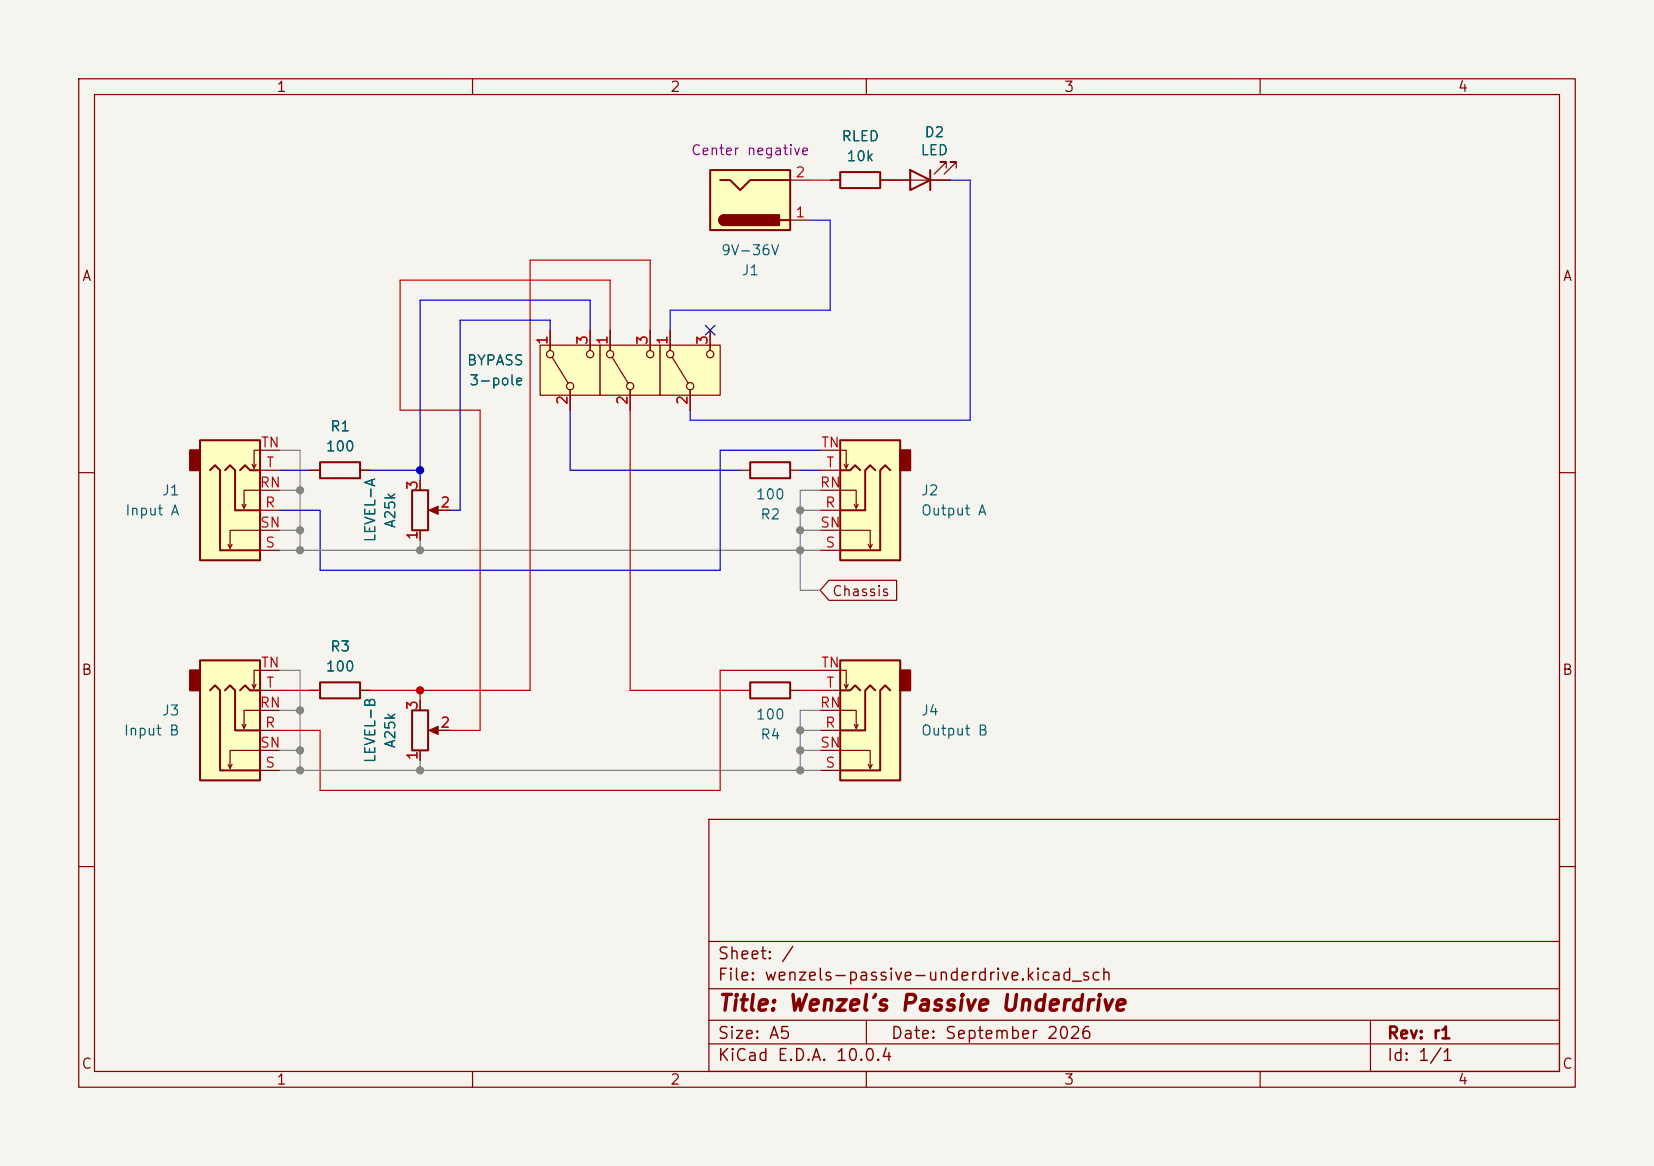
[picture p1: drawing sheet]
(kicad_sch
 (version 20260306)
 (generator "eeschema")
 (generator_version "10.0")
 (paper "A5")
 (title_block
  (title "Wenzel’s Passive Underdrive")
  (date "September 2026")
  (rev "r1"))
 (lib_symbols
  (symbol "Connector:Jack-DC"
   (pin_names
    (offset 1.016)) (exclude_from_sim no) (in_bom yes) (on_board yes)
   (in_pos_files yes)
   (duplicate_pin_numbers_are_jumpers no)
   (property "Reference" "J" (at 0 5.334 0) (show_name no) (do_not_autoplace no) (effects (font (size 1.27 1.27))))
   (property "Value" "Jack-DC" (at 0 -5.08 0) (show_name no) (do_not_autoplace no) (effects (font (size 1.27 1.27))))
   (property "Footprint" "" (at 1.27 -1.016 0) (show_name no) (do_not_autoplace no) (hide yes) (effects (font (size 1.27 1.27))))
   (property "Datasheet" "" (at 1.27 -1.016 0) (show_name no) (do_not_autoplace no) (hide yes) (effects (font (size 1.27 1.27))))
   (property "Description" "DC Barrel Jack" (at 0 0 0) (show_name no) (do_not_autoplace no) (hide yes) (effects (font (size 1.27 1.27))))
   (symbol "Jack-DC_0_1"
    (rectangle (start -5.08 3.81) (end 5.08 -3.81) (stroke (width 0.254) (type default)) (fill (type background)))
    (polyline (pts (xy -3.81 -2.54) (xy -2.54 -2.54) (xy -1.27 -1.27) (xy 0 -2.54) (xy 2.54 -2.54) (xy 5.08 -2.54)) (stroke (width 0.254) (type default)) (fill (type none)))
    (arc (start -3.302 1.905) (mid -3.9343 2.54) (end -3.302 3.175) (stroke (width 0.254) (type default)) (fill (type none)))
    (arc (start -3.302 1.905) (mid -3.9343 2.54) (end -3.302 3.175) (stroke (width 0.254) (type default)) (fill (type outline)))
    (rectangle (start 3.683 3.175) (end -3.302 1.905) (stroke (width 0.254) (type default)) (fill (type outline)))
    (polyline (pts (xy 5.08 2.54) (xy 3.81 2.54)) (stroke (width 0.254) (type default)) (fill (type none))))
   (symbol "Jack-DC_1_1"
    (pin passive line (at 7.62 2.54 180) (length 2.54) (name "" (effects (font (size 1.27 1.27)))) (number "1" (effects (font (size 1.27 1.27)))))
    (pin passive line (at 7.62 -2.54 180) (length 2.54) (name "" (effects (font (size 1.27 1.27)))) (number "2" (effects (font (size 1.27 1.27))))))
   (embedded_fonts no))
  (symbol "Connector_Audio:AudioJack3_Switch" (exclude_from_sim no) (in_bom yes) (on_board yes)
   (in_pos_files yes)
   (duplicate_pin_numbers_are_jumpers no)
   (property "Reference" "J" (at 0 11.43 0) (show_name no) (do_not_autoplace no) (effects (font (size 1.27 1.27))))
   (property "Value" "AudioJack3_Switch" (at 0 8.89 0) (show_name no) (do_not_autoplace no) (effects (font (size 1.27 1.27))))
   (property "Footprint" "" (at 0 0 0) (show_name no) (do_not_autoplace no) (hide yes) (effects (font (size 1.27 1.27))))
   (property "Datasheet" "" (at 0 0 0) (show_name no) (do_not_autoplace no) (hide yes) (effects (font (size 1.27 1.27))))
   (property "Description" "Audio Jack, 3 Poles (Stereo / TRS), Switched Poles (Normalling)" (at 0 0 0) (show_name no) (do_not_autoplace no) (hide yes) (effects (font (size 1.27 1.27))))
   (symbol "AudioJack3_Switch_0_1"
    (rectangle (start -5.08 -5.08) (end -6.35 -7.62) (stroke (width 0.254) (type default)) (fill (type outline)))
    (polyline (pts (xy -1.905 -5.08) (xy -1.27 -5.715) (xy -0.635 -5.08) (xy -0.635 0) (xy 2.54 0)) (stroke (width 0.254) (type default)) (fill (type none)))
    (polyline (pts (xy -1.27 4.826) (xy -1.016 4.318)) (stroke (width 0) (type default)) (fill (type none)))
    (polyline (pts (xy 0 -5.08) (xy 0.635 -5.715) (xy 1.27 -5.08) (xy 2.54 -5.08)) (stroke (width 0.254) (type default)) (fill (type none)))
    (polyline (pts (xy 0.508 -0.254) (xy 0.762 -0.762)) (stroke (width 0) (type default)) (fill (type none)))
    (polyline (pts (xy 1.778 -5.334) (xy 2.032 -5.842)) (stroke (width 0) (type default)) (fill (type none)))
    (rectangle (start 2.54 6.35) (end -5.08 -8.89) (stroke (width 0.254) (type default)) (fill (type background)))
    (polyline (pts (xy 2.54 5.08) (xy -2.54 5.08) (xy -2.54 -5.08) (xy -3.175 -5.715) (xy -3.81 -5.08)) (stroke (width 0.254) (type default)) (fill (type none)))
    (polyline (pts (xy 2.54 2.54) (xy -1.27 2.54) (xy -1.27 4.826) (xy -1.524 4.318)) (stroke (width 0) (type default)) (fill (type none)))
    (polyline (pts (xy 2.54 -2.54) (xy 0.508 -2.54) (xy 0.508 -0.254) (xy 0.254 -0.762)) (stroke (width 0) (type default)) (fill (type none)))
    (polyline (pts (xy 2.54 -7.62) (xy 1.778 -7.62) (xy 1.778 -5.334) (xy 1.524 -5.842)) (stroke (width 0) (type default)) (fill (type none))))
   (symbol "AudioJack3_Switch_1_1"
    (pin passive line (at 5.08 0 180) (length 2.54) (name "" (effects (font (size 1.27 1.27)))) (number "R" (effects (font (size 1.27 1.27)))))
    (pin passive line (at 5.08 -2.54 180) (length 2.54) (name "" (effects (font (size 1.27 1.27)))) (number "RN" (effects (font (size 1.27 1.27)))))
    (pin passive line (at 5.08 5.08 180) (length 2.54) (name "" (effects (font (size 1.27 1.27)))) (number "S" (effects (font (size 1.27 1.27)))))
    (pin passive line (at 5.08 2.54 180) (length 2.54) (name "" (effects (font (size 1.27 1.27)))) (number "SN" (effects (font (size 1.27 1.27)))))
    (pin passive line (at 5.08 -5.08 180) (length 2.54) (name "" (effects (font (size 1.27 1.27)))) (number "T" (effects (font (size 1.27 1.27)))))
    (pin passive line (at 5.08 -7.62 180) (length 2.54) (name "" (effects (font (size 1.27 1.27)))) (number "TN" (effects (font (size 1.27 1.27))))))
   (embedded_fonts no))
  (symbol "Device:LED"
   (pin_numbers (hide yes))
   (pin_names
    (offset 1.016) (hide yes)) (exclude_from_sim no) (in_bom yes) (on_board yes)
   (in_pos_files yes)
   (duplicate_pin_numbers_are_jumpers no)
   (property "Reference" "D" (at 0 2.54 0) (show_name no) (do_not_autoplace no) (effects (font (size 1.27 1.27))))
   (property "Value" "LED" (at 0 -2.54 0) (show_name no) (do_not_autoplace no) (effects (font (size 1.27 1.27))))
   (property "Footprint" "" (at 0 0 0) (show_name no) (do_not_autoplace no) (hide yes) (effects (font (size 1.27 1.27))))
   (property "Datasheet" "" (at 0 0 0) (show_name no) (do_not_autoplace no) (hide yes) (effects (font (size 1.27 1.27))))
   (property "Description" "Light emitting diode" (at 0 0 0) (show_name no) (do_not_autoplace no) (hide yes) (effects (font (size 1.27 1.27))))
   (property "Sim.Pins" "1=K 2=A" (at 0 0 0) (show_name no) (do_not_autoplace no) (hide yes) (effects (font (size 1.27 1.27))))
   (symbol "LED_0_1"
    (polyline (pts (xy -3.048 -0.762) (xy -4.572 -2.286) (xy -3.81 -2.286) (xy -4.572 -2.286) (xy -4.572 -1.524)) (stroke (width 0) (type default)) (fill (type none)))
    (polyline (pts (xy -1.778 -0.762) (xy -3.302 -2.286) (xy -2.54 -2.286) (xy -3.302 -2.286) (xy -3.302 -1.524)) (stroke (width 0) (type default)) (fill (type none)))
    (polyline (pts (xy -1.27 0) (xy 1.27 0)) (stroke (width 0) (type default)) (fill (type none)))
    (polyline (pts (xy -1.27 -1.27) (xy -1.27 1.27)) (stroke (width 0.254) (type default)) (fill (type none)))
    (polyline (pts (xy 1.27 -1.27) (xy 1.27 1.27) (xy -1.27 0) (xy 1.27 -1.27)) (stroke (width 0.254) (type default)) (fill (type none))))
   (symbol "LED_1_1"
    (pin passive line (at -3.81 0 0) (length 2.54) (name "K" (effects (font (size 1.27 1.27)))) (number "1" (effects (font (size 1.27 1.27)))))
    (pin passive line (at 3.81 0 180) (length 2.54) (name "A" (effects (font (size 1.27 1.27)))) (number "2" (effects (font (size 1.27 1.27))))))
   (embedded_fonts no))
  (symbol "Device:R"
   (pin_numbers (hide yes))
   (pin_names
    (offset 0)) (exclude_from_sim no) (in_bom yes) (on_board yes)
   (in_pos_files yes)
   (duplicate_pin_numbers_are_jumpers no)
   (property "Reference" "R" (at 2.032 0 90) (show_name no) (do_not_autoplace no) (effects (font (size 1.27 1.27))))
   (property "Value" "R" (at 0 0 90) (show_name no) (do_not_autoplace no) (effects (font (size 1.27 1.27))))
   (property "Footprint" "" (at -1.778 0 90) (show_name no) (do_not_autoplace no) (hide yes) (effects (font (size 1.27 1.27))))
   (property "Datasheet" "" (at 0 0 0) (show_name no) (do_not_autoplace no) (hide yes) (effects (font (size 1.27 1.27))))
   (property "Description" "Resistor" (at 0 0 0) (show_name no) (do_not_autoplace no) (hide yes) (effects (font (size 1.27 1.27))))
   (symbol "R_0_1"
    (rectangle (start -1.016 -2.54) (end 1.016 2.54) (stroke (width 0.254) (type default)) (fill (type none))))
   (symbol "R_1_1"
    (pin passive line (at 0 3.81 270) (length 1.27) (name "" (effects (font (size 1.27 1.27)))) (number "1" (effects (font (size 1.27 1.27)))))
    (pin passive line (at 0 -3.81 90) (length 1.27) (name "" (effects (font (size 1.27 1.27)))) (number "2" (effects (font (size 1.27 1.27))))))
   (embedded_fonts no))
  (symbol "Device:R_Potentiometer"
   (pin_names
    (offset 1.016) (hide yes)) (exclude_from_sim no) (in_bom yes) (on_board yes)
   (in_pos_files yes)
   (duplicate_pin_numbers_are_jumpers no)
   (property "Reference" "RV" (at -4.445 0 90) (show_name no) (do_not_autoplace no) (effects (font (size 1.27 1.27))))
   (property "Value" "R_Potentiometer" (at -2.54 0 90) (show_name no) (do_not_autoplace no) (effects (font (size 1.27 1.27))))
   (property "Footprint" "" (at 0 0 0) (show_name no) (do_not_autoplace no) (hide yes) (effects (font (size 1.27 1.27))))
   (property "Datasheet" "" (at 0 0 0) (show_name no) (do_not_autoplace no) (hide yes) (effects (font (size 1.27 1.27))))
   (property "Description" "Potentiometer" (at 0 0 0) (show_name no) (do_not_autoplace no) (hide yes) (effects (font (size 1.27 1.27))))
   (symbol "R_Potentiometer_0_1"
    (rectangle (start 1.016 2.54) (end -1.016 -2.54) (stroke (width 0.254) (type default)) (fill (type none)))
    (polyline (pts (xy 1.143 0) (xy 2.286 0.508) (xy 2.286 -0.508) (xy 1.143 0)) (stroke (width 0) (type default)) (fill (type outline)))
    (polyline (pts (xy 2.54 0) (xy 1.524 0)) (stroke (width 0) (type default)) (fill (type none))))
   (symbol "R_Potentiometer_1_1"
    (pin passive line (at 0 3.81 270) (length 1.27) (name "1" (effects (font (size 1.27 1.27)))) (number "1" (effects (font (size 1.27 1.27)))))
    (pin passive line (at 3.81 0 180) (length 1.27) (name "2" (effects (font (size 1.27 1.27)))) (number "2" (effects (font (size 1.27 1.27)))))
    (pin passive line (at 0 -3.81 90) (length 1.27) (name "3" (effects (font (size 1.27 1.27)))) (number "3" (effects (font (size 1.27 1.27))))))
   (embedded_fonts no))
  (symbol "Switch:SW_SPDT"
   (pin_names
    (offset 0) (hide yes)) (exclude_from_sim no) (in_bom yes) (on_board yes)
   (in_pos_files yes)
   (duplicate_pin_numbers_are_jumpers no)
   (property "Reference" "SW" (at 0 5.08 0) (show_name no) (do_not_autoplace no) (effects (font (size 1.27 1.27))))
   (property "Value" "SW_SPDT" (at 0 -5.08 0) (show_name no) (do_not_autoplace no) (effects (font (size 1.27 1.27))))
   (property "Footprint" "" (at 0 0 0) (show_name no) (do_not_autoplace no) (hide yes) (effects (font (size 1.27 1.27))))
   (property "Datasheet" "" (at 0 -7.62 0) (show_name no) (do_not_autoplace no) (hide yes) (effects (font (size 1.27 1.27))))
   (property "Description" "Switch, single pole double throw" (at 0 0 0) (show_name no) (do_not_autoplace no) (hide yes) (effects (font (size 1.27 1.27))))
   (symbol "SW_SPDT_0_1"
    (circle (center -2.032 0) (radius 0.4572) (stroke (width 0) (type default)) (fill (type none)))
    (polyline (pts (xy -1.651 0.254) (xy 1.651 2.286)) (stroke (width 0) (type default)) (fill (type none)))
    (circle (center 2.032 2.54) (radius 0.4572) (stroke (width 0) (type default)) (fill (type none)))
    (circle (center 2.032 -2.54) (radius 0.4572) (stroke (width 0) (type default)) (fill (type none))))
   (symbol "SW_SPDT_1_1"
    (rectangle (start -3.175 3.81) (end 3.175 -3.81) (stroke (width 0) (type default)) (fill (type background)))
    (pin passive line (at 5.08 2.54 180) (length 2.54) (name "A" (effects (font (size 1.27 1.27)))) (number "1" (effects (font (size 1.27 1.27)))))
    (pin passive line (at -5.08 0 0) (length 2.54) (name "B" (effects (font (size 1.27 1.27)))) (number "2" (effects (font (size 1.27 1.27)))))
    (pin passive line (at 5.08 -2.54 180) (length 2.54) (name "C" (effects (font (size 1.27 1.27)))) (number "3" (effects (font (size 1.27 1.27))))))
   (embedded_fonts no)))
 (junction
  (at 38.1 69.85)
  (diameter 0)
  (color 132 132 132 1))
 (junction
  (at 38.1 62.23)
  (diameter 0)
  (color 132 132 132 1))
 (junction
  (at 38.1 67.31)
  (diameter 0)
  (color 132 132 132 1))
 (junction
  (at 101.6 95.25)
  (diameter 0)
  (color 132 132 132 1))
 (junction
  (at 101.6 69.85)
  (diameter 0)
  (color 132 132 132 1))
 (junction
  (at 38.1 97.79)
  (diameter 0)
  (color 132 132 132 1))
 (junction
  (at 53.34 97.79)
  (diameter 0)
  (color 132 132 132 1))
 (junction
  (at 101.6 67.31)
  (diameter 0)
  (color 132 132 132 1))
 (junction
  (at 53.34 59.69)
  (diameter 0)
  (color 0 0 194 1))
 (junction
  (at 38.1 90.17)
  (diameter 0)
  (color 132 132 132 1))
 (junction
  (at 101.6 97.79)
  (diameter 0)
  (color 132 132 132 1))
 (junction
  (at 53.34 87.63)
  (diameter 0)
  (color 194 0 0 1))
 (junction
  (at 101.6 92.71)
  (diameter 0)
  (color 132 132 132 1))
 (junction
  (at 53.34 69.85)
  (diameter 0)
  (color 132 132 132 1))
 (junction
  (at 101.6 64.77)
  (diameter 0)
  (color 132 132 132 1))
 (junction
  (at 38.1 95.25)
  (diameter 0)
  (color 132 132 132 1))
 (no_connect
  (at 90.17 41.91))
 (wire
  (pts (xy 35.56 59.69) (xy 39.37 59.69))
  (stroke (width 0) (type default) (color 0 0 194 1)))
 (wire
  (pts (xy 53.34 87.63) (xy 53.34 88.9))
  (stroke (width 0) (type default) (color 194 0 0 1)))
 (wire
  (pts (xy 104.14 92.71) (xy 101.6 92.71))
  (stroke (width 0) (type default) (color 132 132 132 1)))
 (wire
  (pts (xy 38.1 67.31) (xy 38.1 69.85))
  (stroke (width 0) (type default) (color 132 132 132 1)))
 (wire
  (pts (xy 87.63 53.34) (xy 123.19 53.34))
  (stroke (width 0) (type default) (color 0 0 255 1)))
 (wire
  (pts (xy 101.6 95.25) (xy 104.14 95.25))
  (stroke (width 0) (type default) (color 132 132 132 1)))
 (wire
  (pts (xy 69.85 40.64) (xy 69.85 41.91))
  (stroke (width 0) (type default) (color 0 0 194 1)))
 (wire
  (pts (xy 72.39 52.07) (xy 72.39 59.69))
  (stroke (width 0) (type default) (color 0 0 194 1)))
 (wire
  (pts (xy 104.14 90.17) (xy 101.6 90.17))
  (stroke (width 0) (type default) (color 132 132 132 1)))
 (wire
  (pts (xy 74.93 38.1) (xy 53.34 38.1))
  (stroke (width 0) (type default) (color 0 0 194 1)))
 (wire
  (pts (xy 72.39 59.69) (xy 93.98 59.69))
  (stroke (width 0) (type default) (color 0 0 194 1)))
 (wire
  (pts (xy 35.56 87.63) (xy 39.37 87.63))
  (stroke (width 0) (type default) (color 194 0 0 1)))
 (wire
  (pts (xy 101.6 97.79) (xy 101.6 95.25))
  (stroke (width 0) (type default) (color 132 132 132 1)))
 (wire
  (pts (xy 91.44 100.33) (xy 91.44 85.09))
  (stroke (width 0) (type default) (color 194 0 0 1)))
 (wire
  (pts (xy 85.09 39.37) (xy 105.41 39.37))
  (stroke (width 0) (type default) (color 0 0 255 1)))
 (wire
  (pts (xy 80.01 87.63) (xy 93.98 87.63))
  (stroke (width 0) (type default) (color 194 0 0 1)))
 (wire
  (pts (xy 105.41 27.94) (xy 102.87 27.94))
  (stroke (width 0) (type default) (color 0 0 255 1)))
 (wire
  (pts (xy 77.47 35.56) (xy 77.47 41.91))
  (stroke (width 0) (type default) (color 194 0 0 1)))
 (wire
  (pts (xy 38.1 97.79) (xy 35.56 97.79))
  (stroke (width 0) (type default) (color 132 132 132 1)))
 (wire
  (pts (xy 46.99 87.63) (xy 53.34 87.63))
  (stroke (width 0) (type default) (color 194 0 0 1)))
 (wire
  (pts (xy 91.44 57.15) (xy 104.14 57.15))
  (stroke (width 0) (type default) (color 0 0 194 1)))
 (wire
  (pts (xy 57.15 92.71) (xy 60.96 92.71))
  (stroke (width 0) (type default) (color 194 0 0 1)))
 (wire
  (pts (xy 50.8 52.07) (xy 50.8 35.56))
  (stroke (width 0) (type default) (color 194 0 0 1)))
 (wire
  (pts (xy 91.44 72.39) (xy 91.44 57.15))
  (stroke (width 0) (type default) (color 0 0 194 1)))
 (wire
  (pts (xy 123.19 22.86) (xy 120.65 22.86))
  (stroke (width 0) (type default) (color 0 0 255 1)))
 (wire
  (pts (xy 67.31 87.63) (xy 53.34 87.63))
  (stroke (width 0) (type default) (color 194 0 0 1)))
 (wire
  (pts (xy 58.42 40.64) (xy 69.85 40.64))
  (stroke (width 0) (type default) (color 0 0 194 1)))
 (wire
  (pts (xy 82.55 41.91) (xy 82.55 33.02))
  (stroke (width 0) (type default) (color 194 0 0 1)))
 (wire
  (pts (xy 35.56 90.17) (xy 38.1 90.17))
  (stroke (width 0) (type default) (color 132 132 132 1)))
 (wire
  (pts (xy 40.64 92.71) (xy 40.64 100.33))
  (stroke (width 0) (type default) (color 194 0 0 1)))
 (wire
  (pts (xy 60.96 92.71) (xy 60.96 52.07))
  (stroke (width 0) (type default) (color 194 0 0 1)))
 (wire
  (pts (xy 101.6 67.31) (xy 101.6 74.93))
  (stroke (width 0) (type default) (color 132 132 132 1)))
 (wire
  (pts (xy 53.34 69.85) (xy 38.1 69.85))
  (stroke (width 0) (type default) (color 132 132 132 1)))
 (wire
  (pts (xy 38.1 69.85) (xy 35.56 69.85))
  (stroke (width 0) (type default) (color 132 132 132 1)))
 (wire
  (pts (xy 53.34 38.1) (xy 53.34 59.69))
  (stroke (width 0) (type default) (color 0 0 194 1)))
 (wire
  (pts (xy 80.01 52.07) (xy 80.01 87.63))
  (stroke (width 0) (type default) (color 194 0 0 1)))
 (wire
  (pts (xy 53.34 59.69) (xy 53.34 60.96))
  (stroke (width 0) (type default) (color 0 0 194 1)))
 (wire
  (pts (xy 35.56 64.77) (xy 40.64 64.77))
  (stroke (width 0) (type default) (color 0 0 194 1)))
 (wire
  (pts (xy 74.93 38.1) (xy 74.93 41.91))
  (stroke (width 0) (type default) (color 0 0 194 1)))
 (wire
  (pts (xy 101.6 74.93) (xy 104.14 74.93))
  (stroke (width 0) (type default) (color 132 132 132 1)))
 (wire
  (pts (xy 85.09 41.91) (xy 85.09 39.37))
  (stroke (width 0) (type default) (color 0 0 255 1)))
 (wire
  (pts (xy 35.56 57.15) (xy 38.1 57.15))
  (stroke (width 0) (type default) (color 132 132 132 1)))
 (wire
  (pts (xy 40.64 72.39) (xy 91.44 72.39))
  (stroke (width 0) (type default) (color 0 0 194 1)))
 (wire
  (pts (xy 50.8 35.56) (xy 77.47 35.56))
  (stroke (width 0) (type default) (color 194 0 0 1)))
 (wire
  (pts (xy 87.63 53.34) (xy 87.63 52.07))
  (stroke (width 0) (type default) (color 0 0 255 1)))
 (wire
  (pts (xy 40.64 64.77) (xy 40.64 72.39))
  (stroke (width 0) (type default) (color 0 0 194 1)))
 (wire
  (pts (xy 53.34 97.79) (xy 101.6 97.79))
  (stroke (width 0) (type default) (color 132 132 132 1)))
 (wire
  (pts (xy 101.6 59.69) (xy 104.14 59.69))
  (stroke (width 0) (type default) (color 0 0 194 1)))
 (wire
  (pts (xy 53.34 69.85) (xy 101.6 69.85))
  (stroke (width 0) (type default) (color 132 132 132 1)))
 (wire
  (pts (xy 35.56 85.09) (xy 38.1 85.09))
  (stroke (width 0) (type default) (color 132 132 132 1)))
 (wire
  (pts (xy 101.6 90.17) (xy 101.6 92.71))
  (stroke (width 0) (type default) (color 132 132 132 1)))
 (wire
  (pts (xy 101.6 92.71) (xy 101.6 95.25))
  (stroke (width 0) (type default) (color 132 132 132 1)))
 (wire
  (pts (xy 105.41 39.37) (xy 105.41 27.94))
  (stroke (width 0) (type default) (color 0 0 255 1)))
 (wire
  (pts (xy 35.56 67.31) (xy 38.1 67.31))
  (stroke (width 0) (type default) (color 132 132 132 1)))
 (wire
  (pts (xy 46.99 59.69) (xy 53.34 59.69))
  (stroke (width 0) (type default) (color 0 0 194 1)))
 (wire
  (pts (xy 40.64 100.33) (xy 91.44 100.33))
  (stroke (width 0) (type default) (color 194 0 0 1)))
 (wire
  (pts (xy 104.14 69.85) (xy 101.6 69.85))
  (stroke (width 0) (type default) (color 132 132 132 1)))
 (wire
  (pts (xy 101.6 67.31) (xy 104.14 67.31))
  (stroke (width 0) (type default) (color 132 132 132 1)))
 (wire
  (pts (xy 38.1 85.09) (xy 38.1 90.17))
  (stroke (width 0) (type default) (color 132 132 132 1)))
 (wire
  (pts (xy 58.42 40.64) (xy 58.42 64.77))
  (stroke (width 0) (type default) (color 0 0 194 1)))
 (wire
  (pts (xy 53.34 97.79) (xy 38.1 97.79))
  (stroke (width 0) (type default) (color 132 132 132 1)))
 (wire
  (pts (xy 38.1 57.15) (xy 38.1 62.23))
  (stroke (width 0) (type default) (color 132 132 132 1)))
 (wire
  (pts (xy 38.1 95.25) (xy 38.1 97.79))
  (stroke (width 0) (type default) (color 132 132 132 1)))
 (wire
  (pts (xy 123.19 53.34) (xy 123.19 22.86))
  (stroke (width 0) (type default) (color 0 0 255 1)))
 (wire
  (pts (xy 104.14 64.77) (xy 101.6 64.77))
  (stroke (width 0) (type default) (color 132 132 132 1)))
 (wire
  (pts (xy 104.14 97.79) (xy 101.6 97.79))
  (stroke (width 0) (type default) (color 132 132 132 1)))
 (wire
  (pts (xy 67.31 33.02) (xy 67.31 87.63))
  (stroke (width 0) (type default) (color 194 0 0 1)))
 (wire
  (pts (xy 38.1 62.23) (xy 38.1 67.31))
  (stroke (width 0) (type default) (color 132 132 132 1)))
 (wire
  (pts (xy 82.55 33.02) (xy 67.31 33.02))
  (stroke (width 0) (type default) (color 194 0 0 1)))
 (wire
  (pts (xy 101.6 87.63) (xy 104.14 87.63))
  (stroke (width 0) (type default) (color 194 0 0 1)))
 (wire
  (pts (xy 53.34 68.58) (xy 53.34 69.85))
  (stroke (width 0) (type default) (color 132 132 132 1)))
 (wire
  (pts (xy 104.14 62.23) (xy 101.6 62.23))
  (stroke (width 0) (type default) (color 132 132 132 1)))
 (wire
  (pts (xy 35.56 62.23) (xy 38.1 62.23))
  (stroke (width 0) (type default) (color 132 132 132 1)))
 (wire
  (pts (xy 35.56 92.71) (xy 40.64 92.71))
  (stroke (width 0) (type default) (color 194 0 0 1)))
 (wire
  (pts (xy 60.96 52.07) (xy 50.8 52.07))
  (stroke (width 0) (type default) (color 194 0 0 1)))
 (wire
  (pts (xy 101.6 62.23) (xy 101.6 64.77))
  (stroke (width 0) (type default) (color 132 132 132 1)))
 (wire
  (pts (xy 105.41 22.86) (xy 102.87 22.86))
  (stroke (width 0) (type default) (color 255 0 0 1)))
 (wire
  (pts (xy 101.6 64.77) (xy 101.6 67.31))
  (stroke (width 0) (type default) (color 132 132 132 1)))
 (wire
  (pts (xy 91.44 85.09) (xy 104.14 85.09))
  (stroke (width 0) (type default) (color 194 0 0 1)))
 (wire
  (pts (xy 57.15 64.77) (xy 58.42 64.77))
  (stroke (width 0) (type default) (color 0 0 194 1)))
 (wire
  (pts (xy 53.34 96.52) (xy 53.34 97.79))
  (stroke (width 0) (type default) (color 132 132 132 1)))
 (wire
  (pts (xy 35.56 95.25) (xy 38.1 95.25))
  (stroke (width 0) (type default) (color 132 132 132 1)))
 (wire
  (pts (xy 38.1 90.17) (xy 38.1 95.25))
  (stroke (width 0) (type default) (color 132 132 132 1)))
 (global_label "Chassis"
  (shape input)
  (at 104.14 74.93 0)
  (fields_autoplaced yes)
  (effects (font (size 1.27 1.27)) (justify left))
  (property "Intersheetrefs" "${INTERSHEET_REFS}" (at 114.3823 74.93 0) (hide yes) (show_name no) (do_not_autoplace no) (effects (font (size 1.27 1.27)) (justify left))))
 (symbol
  (lib_id "Device:R")
  (at 97.79 59.69 90)
  (mirror x)
  (unit 1)
  (body_style 1)
  (exclude_from_sim no)
  (in_bom yes)
  (on_board yes)
  (in_pos_files yes)
  (dnp no)
  (property "Reference" "R2" (at 97.79 65.278 90) (show_name no) (do_not_autoplace no) (effects (font (size 1.27 1.27))))
  (property "Value" "100" (at 97.79 62.738 90) (show_name no) (do_not_autoplace no) (effects (font (size 1.27 1.27))))
  (property "Footprint" "" (at 97.79 57.912 90) (hide yes) (show_name no) (do_not_autoplace no) (effects (font (size 1.27 1.27))))
  (property "Datasheet" "" (at 97.79 59.69 0) (hide yes) (show_name no) (do_not_autoplace no) (effects (font (size 1.27 1.27))))
  (property "Description" "Resistor" (at 97.79 59.69 0) (hide yes) (show_name no) (do_not_autoplace no) (effects (font (size 1.27 1.27))))
  (pin "2")
  (pin "1"))
 (symbol
  (lib_id "Switch:SW_SPDT")
  (at 87.63 46.99 90)
  (unit 1)
  (body_style 1)
  (exclude_from_sim no)
  (in_bom yes)
  (on_board yes)
  (in_pos_files yes)
  (dnp no)
  (fields_autoplaced yes)
  (property "Reference" "SW3" (at 92.71 45.7199 90) (hide yes) (show_name no) (do_not_autoplace no) (effects (font (size 1.27 1.27)) (justify right)))
  (property "Value" "Bypass" (at 92.71 48.2599 90) (hide yes) (show_name no) (do_not_autoplace no) (effects (font (size 1.27 1.27)) (justify right)))
  (property "Footprint" "" (at 87.63 46.99 0) (hide yes) (show_name no) (do_not_autoplace no) (effects (font (size 1.27 1.27))))
  (property "Datasheet" "" (at 95.25 46.99 0) (hide yes) (show_name no) (do_not_autoplace no) (effects (font (size 1.27 1.27))))
  (property "Description" "Switch, single pole double throw" (at 87.63 46.99 0) (hide yes) (show_name no) (do_not_autoplace no) (effects (font (size 1.27 1.27))))
  (pin "1")
  (pin "3")
  (pin "2"))
 (symbol
  (lib_id "Device:R")
  (at 43.18 59.69 90)
  (unit 1)
  (body_style 1)
  (exclude_from_sim no)
  (in_bom yes)
  (on_board yes)
  (in_pos_files yes)
  (dnp no)
  (property "Reference" "R1" (at 43.18 54.102 90) (show_name no) (do_not_autoplace no) (effects (font (size 1.27 1.27))))
  (property "Value" "100" (at 43.18 56.642 90) (show_name no) (do_not_autoplace no) (effects (font (size 1.27 1.27))))
  (property "Footprint" "" (at 43.18 61.468 90) (hide yes) (show_name no) (do_not_autoplace no) (effects (font (size 1.27 1.27))))
  (property "Datasheet" "" (at 43.18 59.69 0) (hide yes) (show_name no) (do_not_autoplace no) (effects (font (size 1.27 1.27))))
  (property "Description" "Resistor" (at 43.18 59.69 0) (hide yes) (show_name no) (do_not_autoplace no) (effects (font (size 1.27 1.27))))
  (pin "2")
  (pin "1"))
 (symbol
  (lib_id "Device:R")
  (at 97.79 87.63 90)
  (mirror x)
  (unit 1)
  (body_style 1)
  (exclude_from_sim no)
  (in_bom yes)
  (on_board yes)
  (in_pos_files yes)
  (dnp no)
  (property "Reference" "R4" (at 97.79 93.218 90) (show_name no) (do_not_autoplace no) (effects (font (size 1.27 1.27))))
  (property "Value" "100" (at 97.79 90.678 90) (show_name no) (do_not_autoplace no) (effects (font (size 1.27 1.27))))
  (property "Footprint" "" (at 97.79 85.852 90) (hide yes) (show_name no) (do_not_autoplace no) (effects (font (size 1.27 1.27))))
  (property "Datasheet" "" (at 97.79 87.63 0) (hide yes) (show_name no) (do_not_autoplace no) (effects (font (size 1.27 1.27))))
  (property "Description" "Resistor" (at 97.79 87.63 0) (hide yes) (show_name no) (do_not_autoplace no) (effects (font (size 1.27 1.27))))
  (pin "2")
  (pin "1"))
 (symbol
  (lib_id "Device:LED")
  (at 116.84 22.86 180)
  (unit 1)
  (body_style 1)
  (exclude_from_sim no)
  (in_bom yes)
  (on_board yes)
  (in_pos_files yes)
  (dnp no)
  (property "Reference" "D2" (at 118.618 16.764 0) (show_name no) (do_not_autoplace no) (effects (font (size 1.27 1.27))))
  (property "Value" "LED" (at 118.618 19.05 0) (show_name no) (do_not_autoplace no) (effects (font (size 1.27 1.27))))
  (property "Footprint" "" (at 116.84 22.86 0) (hide yes) (show_name no) (do_not_autoplace no) (effects (font (size 1.27 1.27))))
  (property "Datasheet" "" (at 116.84 22.86 0) (hide yes) (show_name no) (do_not_autoplace no) (effects (font (size 1.27 1.27))))
  (property "Description" "Light emitting diode" (at 116.84 22.86 0) (hide yes) (show_name no) (do_not_autoplace no) (effects (font (size 1.27 1.27))))
  (property "Sim.Pins" "1=K 2=A" (at 116.84 22.86 0) (hide yes) (show_name no) (do_not_autoplace no) (effects (font (size 1.27 1.27))))
  (pin "2")
  (pin "1"))
 (symbol
  (lib_id "Device:R_Potentiometer")
  (at 53.34 92.71 0)
  (mirror x)
  (unit 1)
  (body_style 1)
  (exclude_from_sim no)
  (in_bom yes)
  (on_board yes)
  (in_pos_files yes)
  (dnp no)
  (property "Reference" "LEVEL-B" (at 46.99 92.71 90) (show_name no) (do_not_autoplace no) (effects (font (size 1.27 1.27))))
  (property "Value" "A25k" (at 49.53 92.71 90) (show_name no) (do_not_autoplace no) (effects (font (size 1.27 1.27))))
  (property "Footprint" "" (at 53.34 92.71 0) (hide yes) (show_name no) (do_not_autoplace no) (effects (font (size 1.27 1.27))))
  (property "Datasheet" "" (at 53.34 92.71 0) (hide yes) (show_name no) (do_not_autoplace no) (effects (font (size 1.27 1.27))))
  (property "Description" "Potentiometer" (at 53.34 92.71 0) (hide yes) (show_name no) (do_not_autoplace no) (effects (font (size 1.27 1.27))))
  (pin "2")
  (pin "1")
  (pin "3"))
 (symbol
  (lib_id "Connector_Audio:AudioJack3_Switch")
  (at 109.22 64.77 180)
  (unit 1)
  (body_style 1)
  (exclude_from_sim no)
  (in_bom yes)
  (on_board yes)
  (in_pos_files yes)
  (dnp no)
  (fields_autoplaced yes)
  (property "Reference" "J2" (at 116.84 62.2299 0) (show_name no) (do_not_autoplace no) (effects (font (size 1.27 1.27)) (justify right)))
  (property "Value" "Output A" (at 116.84 64.7699 0) (show_name no) (do_not_autoplace no) (effects (font (size 1.27 1.27)) (justify right)))
  (property "Footprint" "" (at 109.22 64.77 0) (hide yes) (show_name no) (do_not_autoplace no) (effects (font (size 1.27 1.27))))
  (property "Datasheet" "" (at 109.22 64.77 0) (hide yes) (show_name no) (do_not_autoplace no) (effects (font (size 1.27 1.27))))
  (property "Description" "Audio Jack, 3 Poles (Stereo / TRS), Switched Poles (Normalling)" (at 109.22 64.77 0) (hide yes) (show_name no) (do_not_autoplace no) (effects (font (size 1.27 1.27))))
  (pin "T")
  (pin "TN")
  (pin "RN")
  (pin "SN")
  (pin "R")
  (pin "S"))
 (symbol
  (lib_id "Device:R_Potentiometer")
  (at 53.34 64.77 0)
  (mirror x)
  (unit 1)
  (body_style 1)
  (exclude_from_sim no)
  (in_bom yes)
  (on_board yes)
  (in_pos_files yes)
  (dnp no)
  (property "Reference" "LEVEL-A" (at 46.99 64.77 90) (show_name no) (do_not_autoplace no) (effects (font (size 1.27 1.27))))
  (property "Value" "A25k" (at 49.53 64.77 90) (show_name no) (do_not_autoplace no) (effects (font (size 1.27 1.27))))
  (property "Footprint" "" (at 53.34 64.77 0) (hide yes) (show_name no) (do_not_autoplace no) (effects (font (size 1.27 1.27))))
  (property "Datasheet" "" (at 53.34 64.77 0) (hide yes) (show_name no) (do_not_autoplace no) (effects (font (size 1.27 1.27))))
  (property "Description" "Potentiometer" (at 53.34 64.77 0) (hide yes) (show_name no) (do_not_autoplace no) (effects (font (size 1.27 1.27))))
  (pin "2")
  (pin "1")
  (pin "3"))
 (symbol
  (lib_id "Connector_Audio:AudioJack3_Switch")
  (at 30.48 92.71 0)
  (mirror x)
  (unit 1)
  (body_style 1)
  (exclude_from_sim no)
  (in_bom yes)
  (on_board yes)
  (in_pos_files yes)
  (dnp no)
  (fields_autoplaced yes)
  (property "Reference" "J3" (at 22.86 90.1699 0) (show_name no) (do_not_autoplace no) (effects (font (size 1.27 1.27)) (justify right)))
  (property "Value" "Input B" (at 22.86 92.7099 0) (show_name no) (do_not_autoplace no) (effects (font (size 1.27 1.27)) (justify right)))
  (property "Footprint" "" (at 30.48 92.71 0) (hide yes) (show_name no) (do_not_autoplace no) (effects (font (size 1.27 1.27))))
  (property "Datasheet" "" (at 30.48 92.71 0) (hide yes) (show_name no) (do_not_autoplace no) (effects (font (size 1.27 1.27))))
  (property "Description" "Audio Jack, 3 Poles (Stereo / TRS), Switched Poles (Normalling)" (at 30.48 92.71 0) (hide yes) (show_name no) (do_not_autoplace no) (effects (font (size 1.27 1.27))))
  (pin "T")
  (pin "TN")
  (pin "RN")
  (pin "SN")
  (pin "R")
  (pin "S"))
 (symbol
  (lib_id "Device:R")
  (at 109.22 22.86 90)
  (unit 1)
  (body_style 1)
  (exclude_from_sim no)
  (in_bom yes)
  (on_board yes)
  (in_pos_files yes)
  (dnp no)
  (property "Reference" "RLED" (at 109.22 17.272 90) (show_name no) (do_not_autoplace no) (effects (font (size 1.27 1.27))))
  (property "Value" "10k" (at 109.22 19.812 90) (show_name no) (do_not_autoplace no) (effects (font (size 1.27 1.27))))
  (property "Footprint" "" (at 109.22 24.638 90) (hide yes) (show_name no) (do_not_autoplace no) (effects (font (size 1.27 1.27))))
  (property "Datasheet" "" (at 109.22 22.86 0) (hide yes) (show_name no) (do_not_autoplace no) (effects (font (size 1.27 1.27))))
  (property "Description" "Resistor" (at 109.22 22.86 0) (hide yes) (show_name no) (do_not_autoplace no) (effects (font (size 1.27 1.27))))
  (pin "2")
  (pin "1"))
 (symbol
  (lib_id "Switch:SW_SPDT")
  (at 80.01 46.99 90)
  (unit 1)
  (body_style 1)
  (exclude_from_sim no)
  (in_bom yes)
  (on_board yes)
  (in_pos_files yes)
  (dnp no)
  (fields_autoplaced yes)
  (property "Reference" "SW2" (at 85.09 45.7199 90) (hide yes) (show_name no) (do_not_autoplace no) (effects (font (size 1.27 1.27)) (justify right)))
  (property "Value" "Bypass" (at 85.09 48.2599 90) (hide yes) (show_name no) (do_not_autoplace no) (effects (font (size 1.27 1.27)) (justify right)))
  (property "Footprint" "" (at 80.01 46.99 0) (hide yes) (show_name no) (do_not_autoplace no) (effects (font (size 1.27 1.27))))
  (property "Datasheet" "" (at 87.63 46.99 0) (hide yes) (show_name no) (do_not_autoplace no) (effects (font (size 1.27 1.27))))
  (property "Description" "Switch, single pole double throw" (at 80.01 46.99 0) (hide yes) (show_name no) (do_not_autoplace no) (effects (font (size 1.27 1.27))))
  (pin "1")
  (pin "3")
  (pin "2"))
 (symbol
  (lib_id "Connector:Jack-DC")
  (at 95.25 25.4 0)
  (mirror x)
  (unit 1)
  (body_style 1)
  (exclude_from_sim no)
  (in_bom yes)
  (on_board yes)
  (in_pos_files yes)
  (dnp no)
  (property "Reference" "J1" (at 95.25 34.29 0) (show_name no) (do_not_autoplace no) (effects (font (size 1.27 1.27))))
  (property "Value" "9V-36V" (at 95.25 31.75 0) (show_name no) (do_not_autoplace no) (effects (font (size 1.27 1.27))))
  (property "Footprint" "" (at 96.52 24.384 0) (hide yes) (show_name no) (do_not_autoplace no) (effects (font (size 1.27 1.27))))
  (property "Datasheet" "" (at 96.52 24.384 0) (hide yes) (show_name no) (do_not_autoplace no) (effects (font (size 1.27 1.27))))
  (property "Description" "DC Barrel Jack" (at 95.25 25.4 0) (hide yes) (show_name no) (do_not_autoplace no) (effects (font (size 1.27 1.27))))
  (property "Field5" "Center negative" (at 95.25 19.05 0) (show_name no) (do_not_autoplace no) (effects (font (size 1.27 1.27))))
  (pin "2")
  (pin "1"))
 (symbol
  (lib_id "Device:R")
  (at 43.18 87.63 90)
  (unit 1)
  (body_style 1)
  (exclude_from_sim no)
  (in_bom yes)
  (on_board yes)
  (in_pos_files yes)
  (dnp no)
  (property "Reference" "R3" (at 43.18 82.042 90) (show_name no) (do_not_autoplace no) (effects (font (size 1.27 1.27))))
  (property "Value" "100" (at 43.18 84.582 90) (show_name no) (do_not_autoplace no) (effects (font (size 1.27 1.27))))
  (property "Footprint" "" (at 43.18 89.408 90) (hide yes) (show_name no) (do_not_autoplace no) (effects (font (size 1.27 1.27))))
  (property "Datasheet" "" (at 43.18 87.63 0) (hide yes) (show_name no) (do_not_autoplace no) (effects (font (size 1.27 1.27))))
  (property "Description" "Resistor" (at 43.18 87.63 0) (hide yes) (show_name no) (do_not_autoplace no) (effects (font (size 1.27 1.27))))
  (pin "2")
  (pin "1"))
 (symbol
  (lib_id "Switch:SW_SPDT")
  (at 72.39 46.99 90)
  (unit 1)
  (body_style 1)
  (exclude_from_sim no)
  (in_bom yes)
  (on_board yes)
  (in_pos_files yes)
  (dnp no)
  (property "Reference" "BYPASS" (at 66.548 45.72 90) (show_name no) (do_not_autoplace no) (effects (font (size 1.27 1.27)) (justify left)))
  (property "Value" "3-pole" (at 66.548 48.26 90) (show_name no) (do_not_autoplace no) (effects (font (size 1.27 1.27)) (justify left)))
  (property "Footprint" "" (at 72.39 46.99 0) (hide yes) (show_name no) (do_not_autoplace no) (effects (font (size 1.27 1.27))))
  (property "Datasheet" "" (at 80.01 46.99 0) (hide yes) (show_name no) (do_not_autoplace no) (effects (font (size 1.27 1.27))))
  (property "Description" "Switch, single pole double throw" (at 72.39 46.99 0) (hide yes) (show_name no) (do_not_autoplace no) (effects (font (size 1.27 1.27))))
  (pin "1")
  (pin "3")
  (pin "2"))
 (symbol
  (lib_id "Connector_Audio:AudioJack3_Switch")
  (at 30.48 64.77 0)
  (mirror x)
  (unit 1)
  (body_style 1)
  (exclude_from_sim no)
  (in_bom yes)
  (on_board yes)
  (in_pos_files yes)
  (dnp no)
  (fields_autoplaced yes)
  (property "Reference" "J1" (at 22.86 62.2299 0) (show_name no) (do_not_autoplace no) (effects (font (size 1.27 1.27)) (justify right)))
  (property "Value" "Input A" (at 22.86 64.7699 0) (show_name no) (do_not_autoplace no) (effects (font (size 1.27 1.27)) (justify right)))
  (property "Footprint" "" (at 30.48 64.77 0) (hide yes) (show_name no) (do_not_autoplace no) (effects (font (size 1.27 1.27))))
  (property "Datasheet" "" (at 30.48 64.77 0) (hide yes) (show_name no) (do_not_autoplace no) (effects (font (size 1.27 1.27))))
  (property "Description" "Audio Jack, 3 Poles (Stereo / TRS), Switched Poles (Normalling)" (at 30.48 64.77 0) (hide yes) (show_name no) (do_not_autoplace no) (effects (font (size 1.27 1.27))))
  (pin "T")
  (pin "TN")
  (pin "RN")
  (pin "SN")
  (pin "R")
  (pin "S"))
 (symbol
  (lib_id "Connector_Audio:AudioJack3_Switch")
  (at 109.22 92.71 180)
  (unit 1)
  (body_style 1)
  (exclude_from_sim no)
  (in_bom yes)
  (on_board yes)
  (in_pos_files yes)
  (dnp no)
  (fields_autoplaced yes)
  (property "Reference" "J4" (at 116.84 90.1699 0) (show_name no) (do_not_autoplace no) (effects (font (size 1.27 1.27)) (justify right)))
  (property "Value" "Output B" (at 116.84 92.7099 0) (show_name no) (do_not_autoplace no) (effects (font (size 1.27 1.27)) (justify right)))
  (property "Footprint" "" (at 109.22 92.71 0) (hide yes) (show_name no) (do_not_autoplace no) (effects (font (size 1.27 1.27))))
  (property "Datasheet" "" (at 109.22 92.71 0) (hide yes) (show_name no) (do_not_autoplace no) (effects (font (size 1.27 1.27))))
  (property "Description" "Audio Jack, 3 Poles (Stereo / TRS), Switched Poles (Normalling)" (at 109.22 92.71 0) (hide yes) (show_name no) (do_not_autoplace no) (effects (font (size 1.27 1.27))))
  (pin "T")
  (pin "TN")
  (pin "RN")
  (pin "SN")
  (pin "R")
  (pin "S"))
 (sheet_instances
  (path ""
   (page "1")))
 (embedded_fonts no))
